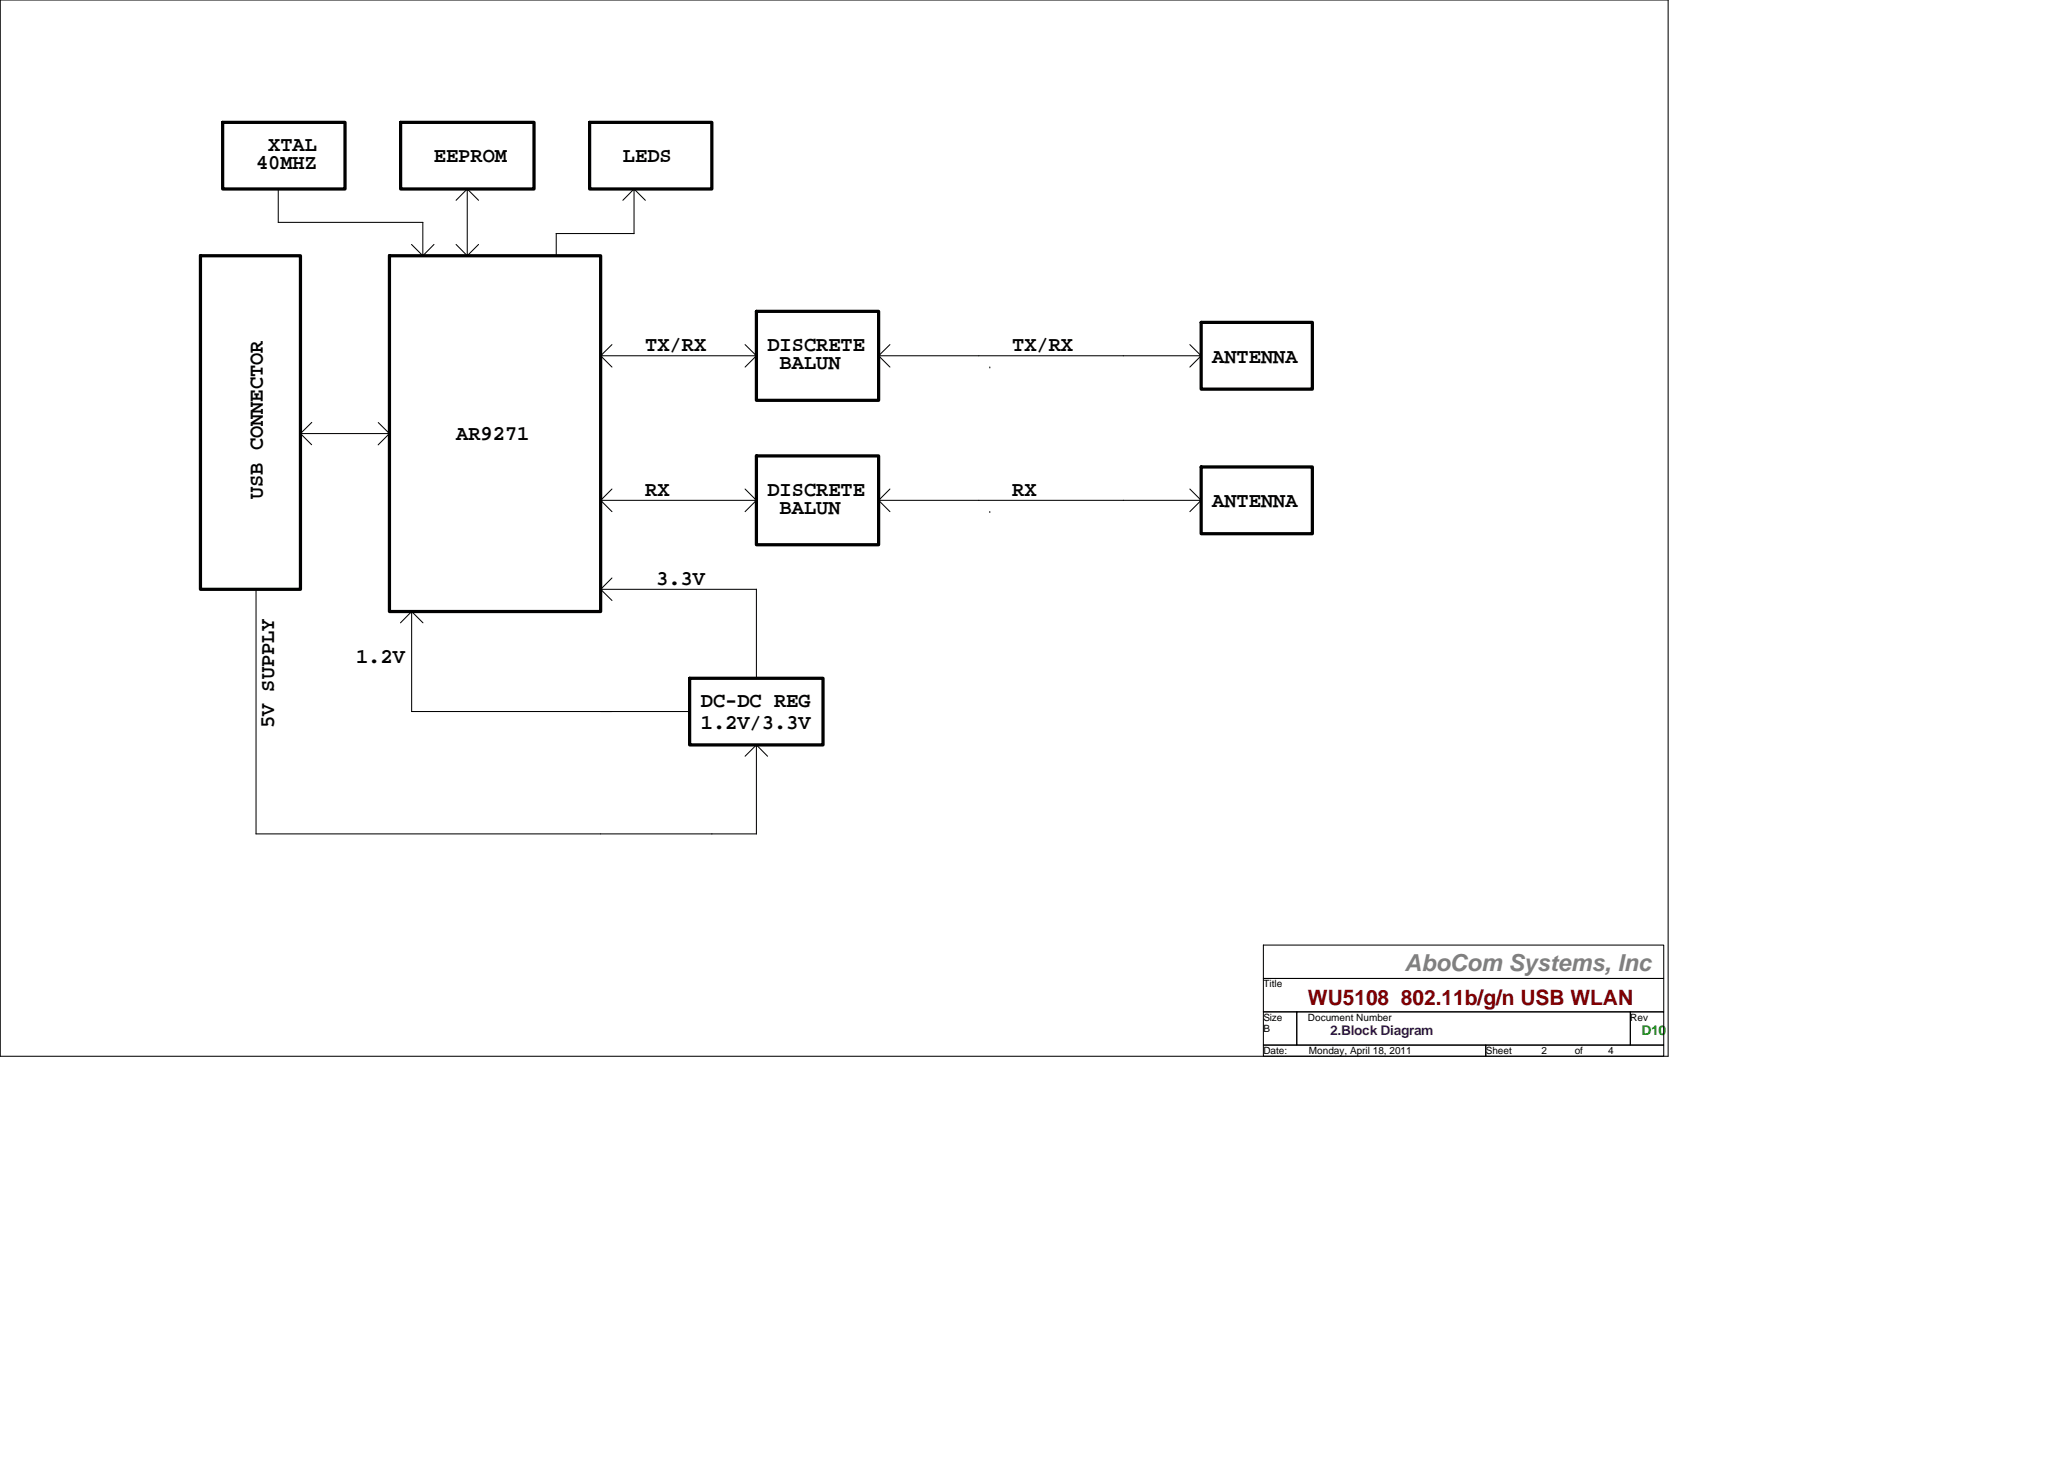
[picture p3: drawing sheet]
<svg xmlns="http://www.w3.org/2000/svg" width="297mm" height="210mm" viewBox="0 0 297 210" stroke-linecap="round" stroke-linejoin="round" font-family="sans-serif">
<g fill="none" stroke="#000" stroke-width=".15">
<path d="M0 0h240.1v152h-240.1zM40 27.2v4.8h20.9M59.2 35.2l1.7 1.6 1.6-1.6M60.9 32v4.8M65.6 35.2l1.6 1.6M65.6 28.8l1.6-1.6 1.7 1.6M67.2 27.2v9.6M68.9 35.2l-1.7 1.6M80 33.6h11.2M80 33.6v3.2M91.2 27.2l1.7 1.6M91.2 27.2v6.4"/>
<path d="M91.2 27.2l-1.6 1.6M86.4 51.2h22.5M86.4 51.2l1.7 1.6M88.1 49.6l-1.7 1.6M107.2 49.6l1.7 1.6M108.9 51.2l-1.7 1.6M126.4 51.2h46.5M126.4 51.2l1.7 1.6M128.1 49.6l-1.7 1.6M142.4 52.8h.1M171.2 49.6l1.7 1.6M172.9 51.2l-1.7 1.6"/>
<path d="M43.2 62.4l1.6 1.6M44.9 60.8l-1.7 1.6h12.9l-1.7 1.6M54.4 60.8l1.7 1.6M86.4 72l1.7 1.6M86.4 72h22.5M88.1 70.4l-1.7 1.6M107.2 70.4l1.7 1.6M108.9 72l-1.7 1.6M126.4 72h46.5M126.4 72l1.7 1.6M128.1 70.4l-1.7 1.6M142.4 73.6h.1"/>
<path d="M171.2 70.4l1.7 1.6M172.9 72l-1.7 1.6M36.8 84.8v35.2h72.1v-12.8M59.2 88v14.4M59.2 88l-1.6 1.6M59.2 88l1.7 1.6M86.4 84.8h22.5v12.8M88.1 83.2l-1.7 1.6 1.7 1.6M59.2 102.4h40M108.9 107.2l-1.7 1.6M108.9 107.2l1.6 1.6M181.8 136h57.6v4.8h-57.6z"/>
<path d="M181.8 140.8h57.6v4.8h-57.6zM181.8 145.6h4.8v4.8h-4.8zM181.8 150.4h32v1.6h-32zM186.6 145.6h48v4.8h-48zM213.8 150.4h25.6v1.6h-25.6zM234.6 145.6h4.8v4.8h-4.8z"/>
</g>
<path d="M32 17.6h17.7v9.6h-17.7zM57.7 17.6h19.2v9.6h-19.2zM84.9 17.6h17.5v9.6h-17.5zM28.8 36.8h14.4v48h-14.4zM56 36.8h30.4v51.2h-30.4zM108.9 44.8h17.5v12.8h-17.5zM172.9 46.4h16v9.6h-16zM108.9 65.6h17.5v12.8h-17.5zM172.9 67.2h16v9.6h-16zM99.2 97.6h19.2v9.6h-19.2z" fill="none" stroke="#000" stroke-width=".47"/>
<text font-size="3.4" fill="#808080" x="202.1" y="139.8">AboCom Systems, Inc</text>
<g font-size="3">
<text x="38.6" y="21.8">XTAL</text>
<text x="62.4" y="23.4">EEPROM</text>
<text x="89.7" y="23.4">LEDS</text>
<text x="36.8" y="24.4">40MHZ</text>
<text x="92.9" y="50.6">TX/RX</text>
<text x="110.4" y="50.6">DISCRETE</text>
<text x="112.2" y="53.2">BALUN</text>
<text x="145.7" y="50.6">TX/RX</text>
<text x="174.5" y="52.2">ANTENNA</text>
<text x="65.7" y="63.4">AR9271</text>
<text x="37.8" y="71.8" transform="rotate(-90 37.8 71.8)">USB CONNECTOR</text>
<text x="92.9" y="71.4">RX</text>
<text x="110.4" y="71.4">DISCRETE</text>
<text x="145.7" y="71.4">RX</text>
<text x="112.2" y="74">BALUN</text>
<text x="174.5" y="73">ANTENNA</text>
<text x="94.4" y="84.2">3.3V</text>
<text x="51.2" y="95.4">1.2V</text>
<text x="100.9" y="101.8">DC-DC REG</text>
<text x="39.5" y="104.8" transform="rotate(-90 39.5 104.8)">5V SUPPLY</text>
<text x="100.9" y="105">1.2V/3.3V</text>
</g>
<text font-size="3" fill="#800000" x="188.2" y="144.6">WU5108 802.11b/g/n USB WLAN</text>
<text font-size="1.9" fill="#400080" x="191.4" y="149">2.Block Diagram</text>
<text font-size="1.9" fill="#008000" x="236.2" y="149">D10</text>
<g font-size="1.4">
<text x="181.8" y="142.1">Title</text>
<text x="181.8" y="148.5">B</text>
<text x="181.8" y="146.9">Size</text>
<text x="188.2" y="146.9">Document Number</text>
<text x="234.6" y="146.9">Rev</text>
<text x="181.8" y="151.7">Date:</text>
<text x="188.4" y="151.7">Monday, April 18, 2011</text>
<text x="213.8" y="151.7">Sheet</text>
<text x="221.8" y="151.7">2</text>
<text x="226.6" y="151.7">of</text>
<text x="231.4" y="151.7">4</text>
</g>
</svg>
